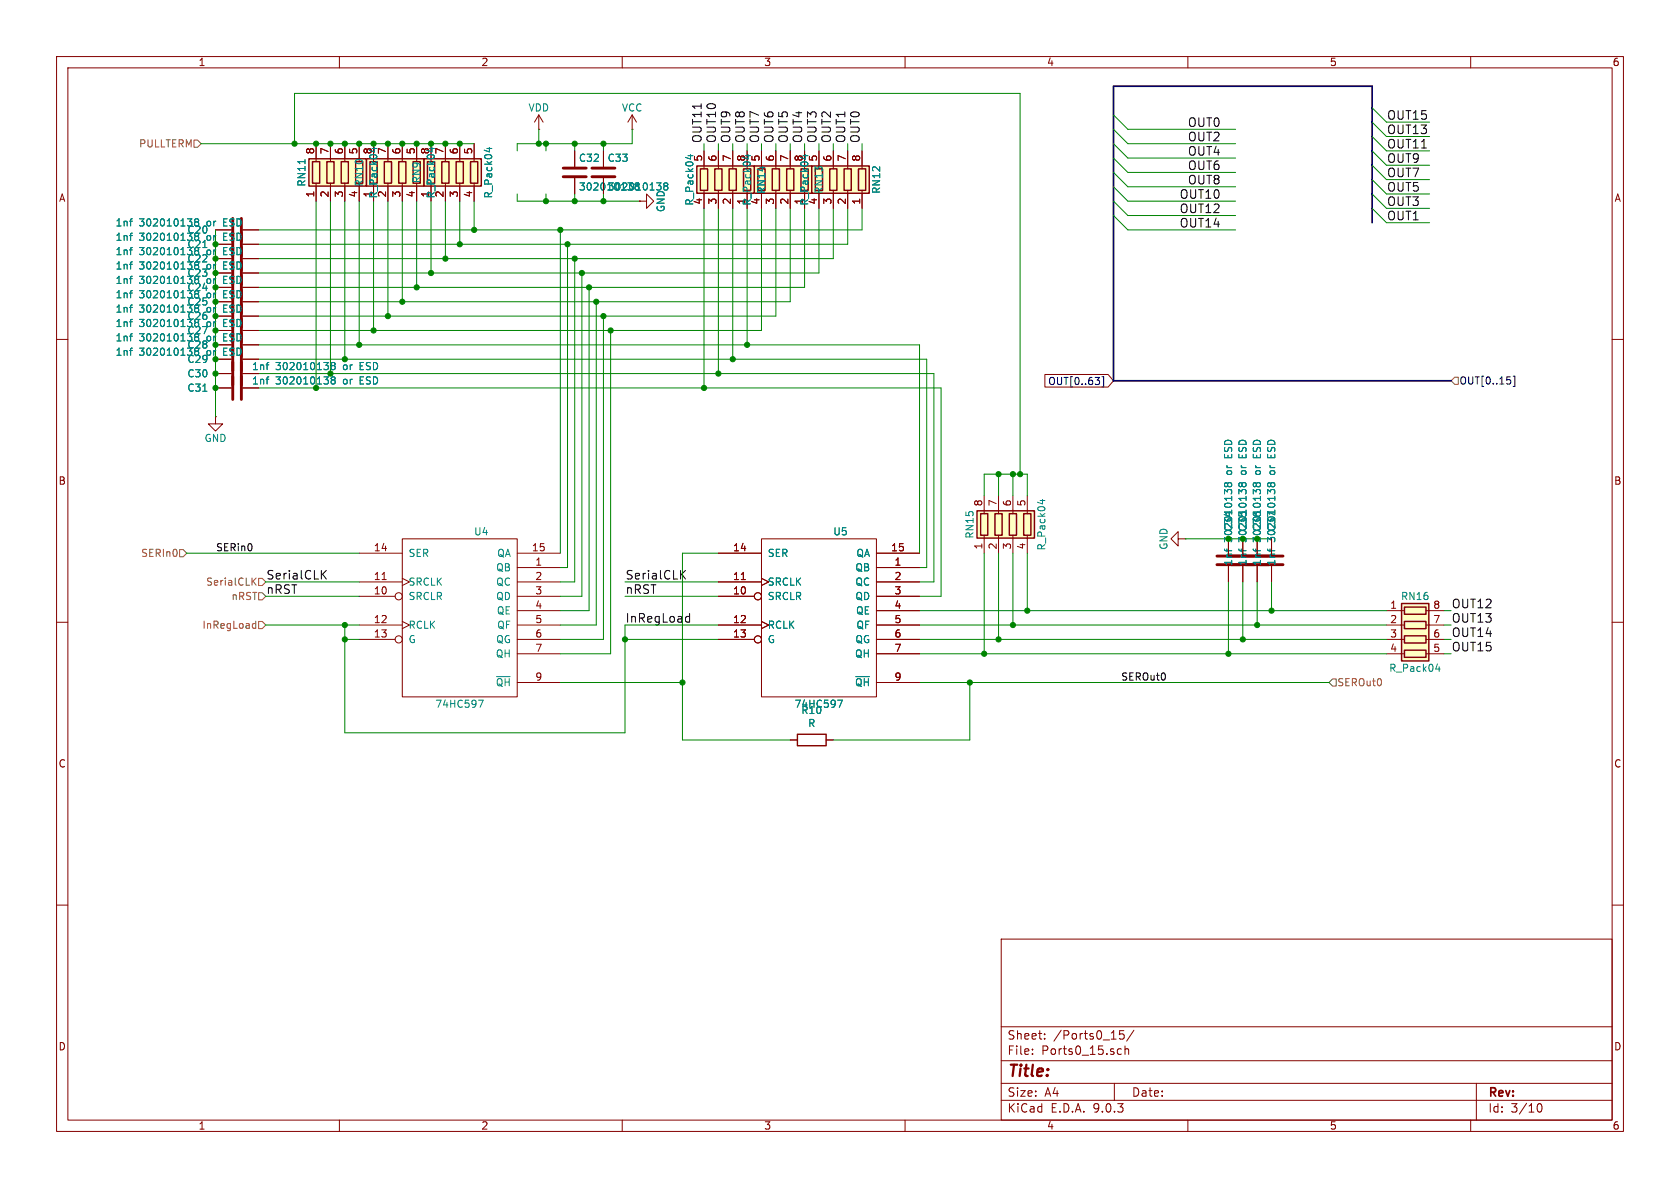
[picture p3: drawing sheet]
EESchema Schematic File Version 4
LIBS:SAMDriver32-cache
EELAYER 26 0
EELAYER END
$Descr A4 11693 8268
encoding utf-8
Sheet 4 10
Title ""
Date ""
Rev ""
Comp ""
Comment1 ""
Comment2 ""
Comment3 ""
Comment4 ""
$EndDescr
$Comp
L SerialIOProc-rescue:74HC595 U5
U 1 1
P 5700 4300
F 0 "U5" H 5850 4900 50  0000 C CNN
F 1 "74HC597" H 5700 3700 50  0000 C CNN
F 2 "SMD_Packages:SO-16-N" H 5700 4300 50  0001 C CNN
F 3 "" H 5700 4300 50  0001 C CNN
	1    5700 4300
	1    0    0    -1  
$EndComp
Text Label 4350 4350 0    60   ~ 0
InRegLoad
Text Label 4350 4150 0    60   ~ 0
nRST
Text Label 4350 4050 0    60   ~ 0
SerialCLK
$Comp
L SerialIOProc-rescue:74HC595 U4
U 1 1
P 3200 4300
F 0 "U4" H 3350 4900 50  0000 C CNN
F 1 "74HC597" H 3200 3700 50  0000 C CNN
F 2 "SMD_Packages:SO-16-N" H 3200 4300 50  0001 C CNN
F 3 "" H 3200 4300 50  0001 C CNN
	1    3200 4300
	1    0    0    -1  
$EndComp
Text Label 1850 4150 0    60   ~ 0
nRST
Text Label 1850 4050 0    60   ~ 0
SerialCLK
$Comp
L Device:R_Pack04 RN9
U 1 1
P 3200 1200
F 0 "RN9" V 2900 1200 50  0000 C CNN
F 1 "R_Pack04" V 3400 1200 50  0000 C CNN
F 2 "CLRConnector:2012-8" V 3475 1200 50  0001 C CNN
F 3 "" H 3200 1200 50  0001 C CNN
	1    3200 1200
	1    0    0    -1  
$EndComp
$Comp
L Device:R_Pack04 RN10
U 1 1
P 2800 1200
F 0 "RN10" V 2500 1200 50  0000 C CNN
F 1 "R_Pack04" V 3000 1200 50  0000 C CNN
F 2 "CLRConnector:2012-8" V 3075 1200 50  0001 C CNN
F 3 "" H 2800 1200 50  0001 C CNN
	1    2800 1200
	1    0    0    -1  
$EndComp
$Comp
L Device:R_Pack04 RN11
U 1 1
P 2400 1200
F 0 "RN11" V 2100 1200 50  0000 C CNN
F 1 "R_Pack04" V 2600 1200 50  0000 C CNN
F 2 "CLRConnector:2012-8" V 2675 1200 50  0001 C CNN
F 3 "" H 2400 1200 50  0001 C CNN
	1    2400 1200
	1    0    0    -1  
$EndComp
$Comp
L power:VDD #PWR033
U 1 1
P 3750 900
F 0 "#PWR033" H 3750 750 50  0001 C CNN
F 1 "VDD" H 3750 1050 50  0000 C CNN
F 2 "" H 3750 900 50  0001 C CNN
F 3 "" H 3750 900 50  0001 C CNN
	1    3750 900 
	1    0    0    -1  
$EndComp
Connection ~ 2200 2700
Connection ~ 2600 2300
Connection ~ 2700 2200
Connection ~ 2800 2100
Connection ~ 2900 2000
Connection ~ 3000 1900
Connection ~ 3100 1800
Connection ~ 3200 1700
Connection ~ 3300 1600
Wire Wire Line
	6400 4250 7150 4250
Wire Wire Line
	6400 4350 7050 4350
Wire Wire Line
	6400 4550 6850 4550
Wire Wire Line
	9250 4750 6750 4750
Wire Wire Line
	2200 1400 2200 2700
Wire Wire Line
	2300 2600 2300 1400
Wire Wire Line
	2400 1400 2400 2500
Wire Wire Line
	2500 2400 2500 1400
Wire Wire Line
	2600 2300 2600 1400
Wire Wire Line
	2700 1400 2700 2200
Wire Wire Line
	2800 2100 2800 1400
Wire Wire Line
	2900 1400 2900 2000
Wire Wire Line
	3000 1900 3000 1400
Wire Wire Line
	3100 1400 3100 1800
Wire Wire Line
	3200 1700 3200 1400
Wire Wire Line
	3300 1400 3300 1600
Wire Wire Line
	3750 1000 3750 900 
Connection ~ 2400 1000
Connection ~ 2500 1000
Connection ~ 2800 1000
Connection ~ 2900 1000
Connection ~ 3200 1000
Wire Wire Line
	3900 3850 3900 1600
Connection ~ 3900 1600
Wire Wire Line
	3950 1700 3950 3950
Wire Wire Line
	3950 3950 3900 3950
Connection ~ 3950 1700
Wire Wire Line
	3900 4050 4000 4050
Wire Wire Line
	4000 4050 4000 1800
Connection ~ 4000 1800
Wire Wire Line
	4050 1900 4050 4150
Wire Wire Line
	4050 4150 3900 4150
Connection ~ 4050 1900
Wire Wire Line
	3900 4250 4100 4250
Wire Wire Line
	4100 4250 4100 2000
Connection ~ 4100 2000
Wire Wire Line
	4150 2100 4150 4350
Wire Wire Line
	4150 4350 3900 4350
Connection ~ 4150 2100
Wire Wire Line
	4200 2200 4200 4450
Wire Wire Line
	4200 4450 3900 4450
Connection ~ 4200 2200
Wire Wire Line
	3900 4550 4250 4550
Wire Wire Line
	4250 4550 4250 2300
Connection ~ 4250 2300
Wire Wire Line
	6450 3950 6400 3950
Wire Wire Line
	6400 4050 6500 4050
Wire Wire Line
	6550 4150 6400 4150
Wire Wire Line
	3900 4750 4750 4750
Wire Wire Line
	4750 4750 4750 3850
Wire Wire Line
	4750 3850 5000 3850
Wire Wire Line
	4350 4150 5000 4150
Wire Wire Line
	2500 4150 1850 4150
Wire Wire Line
	1850 4050 2500 4050
Wire Wire Line
	4350 4050 5000 4050
Wire Wire Line
	5000 4350 4350 4350
Wire Wire Line
	4350 4350 4350 4450
Wire Wire Line
	2500 4350 2400 4350
Wire Wire Line
	2400 4350 2400 4450
Wire Wire Line
	2400 4450 2500 4450
$Comp
L Device:C C32
U 1 1
P 4000 1200
F 0 "C32" H 4025 1300 50  0000 L CNN
F 1 "302010138" H 4025 1100 50  0000 L CNN
F 2 "Capacitor_Tantalum_SMD:CP_EIA-1608-08_AVX-J" H 4038 1050 50  0001 C CNN
F 3 "" H 4000 1200 50  0001 C CNN
	1    4000 1200
	1    0    0    -1  
$EndComp
Wire Wire Line
	3600 1050 3600 1000
Wire Wire Line
	3800 1000 3800 1050
Connection ~ 3750 1000
Wire Wire Line
	4000 1000 4000 1050
Connection ~ 3800 1000
Wire Wire Line
	3600 1350 3600 1400
Wire Wire Line
	3800 1350 3800 1400
Connection ~ 3800 1400
Wire Wire Line
	4000 1350 4000 1400
Connection ~ 4000 1400
$Comp
L Device:C C33
U 1 1
P 4200 1200
F 0 "C33" H 4225 1300 50  0000 L CNN
F 1 "302010138" H 4225 1100 50  0000 L CNN
F 2 "Capacitor_Tantalum_SMD:CP_EIA-1608-08_AVX-J" H 4238 1050 50  0001 C CNN
F 3 "" H 4200 1200 50  0001 C CNN
	1    4200 1200
	1    0    0    -1  
$EndComp
Wire Wire Line
	4200 1400 4200 1350
Connection ~ 4200 1400
Wire Wire Line
	4200 1000 4200 1050
Connection ~ 4000 1000
Connection ~ 4200 1000
$Comp
L power:VCC #PWR034
U 1 1
P 4400 900
F 0 "#PWR034" H 4400 750 50  0001 C CNN
F 1 "VCC" H 4400 1050 50  0000 C CNN
F 2 "" H 4400 900 50  0001 C CNN
F 3 "" H 4400 900 50  0001 C CNN
	1    4400 900 
	1    0    0    -1  
$EndComp
Wire Wire Line
	4400 900  4400 1000
$Comp
L Device:R_Pack04 RN15
U 1 1
P 7050 3650
F 0 "RN15" V 6750 3650 50  0000 C CNN
F 1 "R_Pack04" V 7250 3650 50  0000 C CNN
F 2 "CLRConnector:2012-8" V 7325 3650 50  0001 C CNN
F 3 "" H 7050 3650 50  0001 C CNN
	1    7050 3650
	1    0    0    -1  
$EndComp
Wire Wire Line
	6850 3300 6950 3300
Wire Wire Line
	7150 3300 7150 3450
Wire Wire Line
	6850 3300 6850 3450
Connection ~ 7100 3300
Wire Wire Line
	6950 3450 6950 3300
Connection ~ 6950 3300
Wire Wire Line
	7050 3450 7050 3300
Connection ~ 7050 3300
Wire Wire Line
	6850 3850 6850 4550
Connection ~ 6850 4550
Wire Wire Line
	6950 3850 6950 4450
Connection ~ 6950 4450
Wire Wire Line
	7150 3850 7150 4250
Connection ~ 7150 4250
Wire Wire Line
	7050 3850 7050 4350
Connection ~ 7050 4350
Wire Wire Line
	4400 1000 4200 1000
$Comp
L power:GND #PWR035
U 1 1
P 4450 1400
F 0 "#PWR035" H 4450 1150 50  0001 C CNN
F 1 "GND" H 4450 1250 50  0000 C CNN
F 2 "" H 4450 1400 50  0001 C CNN
F 3 "" H 4450 1400 50  0001 C CNN
	1    4450 1400
	0    -1   -1   0   
$EndComp
Wire Wire Line
	3600 1400 3800 1400
Wire Wire Line
	1800 2300 2600 2300
Wire Wire Line
	1800 2200 2700 2200
Wire Wire Line
	1800 2100 2800 2100
Wire Wire Line
	1800 2000 2900 2000
Wire Wire Line
	1800 1900 3000 1900
Wire Wire Line
	5800 1800 4000 1800
Wire Wire Line
	5900 1700 3950 1700
Wire Wire Line
	1800 1600 3300 1600
$Comp
L Device:R_Pack04 RN12
U 1 1
P 5800 1250
F 0 "RN12" V 5500 1250 50  0000 C CNN
F 1 "R_Pack04" V 6000 1250 50  0000 C CNN
F 2 "CLRConnector:2012-8" V 6075 1250 50  0001 C CNN
F 3 "" H 5800 1250 50  0001 C CNN
	1    5800 1250
	-1   0    0    -1  
$EndComp
Wire Wire Line
	4900 2700 4900 1450
Wire Wire Line
	5000 1050 5000 1000
Wire Wire Line
	5100 1000 5100 1050
Wire Wire Line
	5200 1050 5200 1000
Wire Wire Line
	5000 1450 5000 2600
Wire Wire Line
	5100 2500 5100 1450
Wire Wire Line
	5200 1450 5200 2400
$Comp
L Device:R_Pack04 RN13
U 1 1
P 5400 1250
F 0 "RN13" V 5100 1250 50  0000 C CNN
F 1 "R_Pack04" V 5600 1250 50  0000 C CNN
F 2 "CLRConnector:2012-8" V 5675 1250 50  0001 C CNN
F 3 "" H 5400 1250 50  0001 C CNN
	1    5400 1250
	-1   0    0    -1  
$EndComp
$Comp
L Device:R_Pack04 RN14
U 1 1
P 5000 1250
F 0 "RN14" V 4700 1250 50  0000 C CNN
F 1 "R_Pack04" V 5200 1250 50  0000 C CNN
F 2 "CLRConnector:2012-8" V 5275 1250 50  0001 C CNN
F 3 "" H 5000 1250 50  0001 C CNN
	1    5000 1250
	-1   0    0    -1  
$EndComp
Wire Wire Line
	5300 1050 5300 1000
Wire Wire Line
	5400 1000 5400 1050
Wire Wire Line
	5500 1000 5500 1050
Wire Wire Line
	5600 1050 5600 1000
Wire Wire Line
	5700 1000 5700 1050
Wire Wire Line
	5800 1050 5800 1000
Wire Wire Line
	5900 1050 5900 1000
Wire Wire Line
	6000 1000 6000 1050
Wire Wire Line
	6000 1600 6000 1450
Wire Wire Line
	5900 1450 5900 1700
Wire Wire Line
	5800 1450 5800 1800
Wire Wire Line
	5700 1900 5700 1450
Wire Wire Line
	5600 2000 5600 1450
Wire Wire Line
	5500 2100 5500 1450
Wire Wire Line
	5400 2200 5400 1450
Wire Wire Line
	5300 2300 5300 1450
$Comp
L Device:R_Pack04 RN16
U 1 1
P 9850 4450
F 0 "RN16" V 9550 4450 50  0000 C CNN
F 1 "R_Pack04" V 10050 4450 50  0000 C CNN
F 2 "CLRConnector:2012-8" V 10125 4450 50  0001 C CNN
F 3 "" H 9850 4450 50  0001 C CNN
	1    9850 4450
	0    1    1    0   
$EndComp
Wire Wire Line
	4900 1050 4900 1000
Text Label 6000 1000 1    60   ~ 0
OUT0
Text Label 5900 1000 1    60   ~ 0
OUT1
Text Label 5800 1000 1    60   ~ 0
OUT2
Text Label 5700 1000 1    60   ~ 0
OUT3
Text Label 5600 1000 1    60   ~ 0
OUT4
Text Label 5500 1000 1    60   ~ 0
OUT5
Text Label 5400 1000 1    60   ~ 0
OUT6
Text Label 5300 1000 1    60   ~ 0
OUT7
Text Label 5200 1000 1    60   ~ 0
OUT8
Text Label 5100 1000 1    60   ~ 0
OUT9
Text Label 5000 1000 1    60   ~ 0
OUT10
Text Label 4900 1000 1    60   ~ 0
OUT11
Text Label 10100 4250 0    60   ~ 0
OUT12
Text Label 10100 4350 0    60   ~ 0
OUT13
Text Label 10100 4450 0    60   ~ 0
OUT14
Text Label 10100 4550 0    60   ~ 0
OUT15
Wire Wire Line
	10050 4250 10100 4250
Wire Wire Line
	10100 4350 10050 4350
Wire Wire Line
	10050 4450 10100 4450
Wire Wire Line
	10100 4550 10050 4550
Text Label 8500 900  2    60   ~ 0
OUT0
Text Label 8500 1000 2    60   ~ 0
OUT2
Text Label 8500 1100 2    60   ~ 0
OUT4
Text Label 8500 1200 2    60   ~ 0
OUT6
Text Label 8500 1300 2    60   ~ 0
OUT8
Text Label 8500 1400 2    60   ~ 0
OUT10
Text Label 8500 1500 2    60   ~ 0
OUT12
Text Label 8500 1600 2    60   ~ 0
OUT14
Text Label 9650 1550 0    60   ~ 0
OUT1
Text Label 9650 1450 0    60   ~ 0
OUT3
Text Label 9650 1350 0    60   ~ 0
OUT5
Text Label 9650 1250 0    60   ~ 0
OUT7
Text Label 9650 1150 0    60   ~ 0
OUT9
Text Label 9650 1050 0    60   ~ 0
OUT11
Text Label 9650 950  0    60   ~ 0
OUT13
Text Label 9650 850  0    60   ~ 0
OUT15
Wire Wire Line
	9950 1550 9650 1550
Wire Wire Line
	9950 1450 9650 1450
Wire Wire Line
	9950 1350 9650 1350
Wire Wire Line
	9950 1250 9650 1250
Wire Wire Line
	9950 1150 9650 1150
Wire Wire Line
	9950 1050 9650 1050
Wire Wire Line
	9950 950  9650 950 
Wire Wire Line
	9950 850  9650 850 
Wire Wire Line
	1800 2700 2200 2700
Wire Wire Line
	6400 4450 6950 4450
Connection ~ 5200 2400
Connection ~ 5100 2500
Connection ~ 5000 2600
Wire Wire Line
	6400 3850 6400 2400
Wire Wire Line
	6400 2400 5200 2400
Wire Wire Line
	6450 3950 6450 2500
Wire Wire Line
	6450 2500 5100 2500
Wire Wire Line
	6500 4050 6500 2600
Wire Wire Line
	6500 2600 5000 2600
Wire Wire Line
	6550 2700 6550 4150
Connection ~ 4900 2700
Wire Wire Line
	2200 2700 4900 2700
Wire Wire Line
	2600 2300 4250 2300
Wire Wire Line
	2700 2200 4200 2200
Wire Wire Line
	2800 2100 4150 2100
Wire Wire Line
	2900 2000 4100 2000
Wire Wire Line
	3000 1900 4050 1900
Wire Wire Line
	3100 1800 1800 1800
Wire Wire Line
	3200 1700 1800 1700
Wire Wire Line
	3300 1600 3900 1600
Wire Wire Line
	2400 1000 2300 1000
Wire Wire Line
	2500 1000 2400 1000
Wire Wire Line
	2800 1000 2700 1000
Wire Wire Line
	2900 1000 2800 1000
Wire Wire Line
	3200 1000 3100 1000
Wire Wire Line
	3300 1000 3200 1000
Wire Wire Line
	3900 1600 6000 1600
Wire Wire Line
	3950 1700 3200 1700
Wire Wire Line
	4000 1800 3100 1800
Wire Wire Line
	4050 1900 5700 1900
Wire Wire Line
	4100 2000 5600 2000
Wire Wire Line
	4150 2100 5500 2100
Wire Wire Line
	4200 2200 5400 2200
Wire Wire Line
	4250 2300 5300 2300
Wire Wire Line
	3750 1000 3600 1000
Wire Wire Line
	3800 1000 3750 1000
Wire Wire Line
	3800 1400 4000 1400
Wire Wire Line
	4000 1400 4200 1400
Wire Wire Line
	4200 1400 4450 1400
Wire Wire Line
	4000 1000 3800 1000
Wire Wire Line
	4200 1000 4000 1000
Wire Wire Line
	7100 3300 7150 3300
Wire Wire Line
	6950 3300 7050 3300
Wire Wire Line
	7050 3300 7100 3300
Wire Wire Line
	5200 2400 2500 2400
Wire Wire Line
	5100 2500 2400 2500
Wire Wire Line
	5000 2600 2300 2600
Wire Wire Line
	4900 2700 6550 2700
Wire Wire Line
	6850 4550 8550 4550
Wire Wire Line
	6950 4450 8650 4450
Wire Wire Line
	7150 4250 8850 4250
Wire Wire Line
	7050 4350 8750 4350
Wire Wire Line
	4350 4450 5000 4450
Wire Wire Line
	1300 3850 2500 3850
Text HLabel 9250 4750 2    50   Input ~ 0
SEROut0
Text HLabel 1300 3850 0    50   Input ~ 0
SERIn0
Text HLabel 10100 2650 2    50   Input ~ 0
OUT[0..15]
Wire Bus Line
	10100 2650 7750 2650
Entry Wire Line
	7750 1000 7850 1100
Entry Wire Line
	7750 1100 7850 1200
Entry Wire Line
	7750 1200 7850 1300
Entry Wire Line
	7750 1300 7850 1400
Entry Wire Line
	7750 1400 7850 1500
Entry Wire Line
	7750 1500 7850 1600
Entry Wire Line
	7750 900  7850 1000
Wire Wire Line
	7850 1600 8600 1600
Wire Wire Line
	7850 1500 8600 1500
Wire Wire Line
	7850 1400 8600 1400
Wire Wire Line
	7850 1300 8600 1300
Wire Wire Line
	7850 1200 8600 1200
Wire Wire Line
	7850 1100 8600 1100
Entry Wire Line
	7750 800  7850 900 
Wire Wire Line
	7850 900  8600 900 
Wire Wire Line
	7850 1000 8600 1000
Wire Bus Line
	7750 600  9550 600 
Entry Wire Line
	9550 750  9650 850 
Entry Wire Line
	9550 850  9650 950 
Entry Wire Line
	9550 950  9650 1050
Entry Wire Line
	9550 1050 9650 1150
Entry Wire Line
	9550 1150 9650 1250
Entry Wire Line
	9550 1250 9650 1350
Entry Wire Line
	9550 1350 9650 1450
Entry Wire Line
	9550 1450 9650 1550
$Comp
L Device:C C20
U 1 1
P 1650 1600
F 0 "C20" V 1650 1250 50  0000 L CNN
F 1 "1nf 302010138 or ESD" V 1600 750 50  0000 L CNN
F 2 "Capacitor_Tantalum_SMD:CP_EIA-1608-08_AVX-J" H 1688 1450 50  0001 C CNN
F 3 "" H 1650 1600 50  0001 C CNN
	1    1650 1600
	0    1    1    0   
$EndComp
$Comp
L Device:C C21
U 1 1
P 1650 1700
F 0 "C21" V 1650 1350 50  0000 L CNN
F 1 "1nf 302010138 or ESD" V 1600 850 50  0000 L CNN
F 2 "Capacitor_Tantalum_SMD:CP_EIA-1608-08_AVX-J" H 1688 1550 50  0001 C CNN
F 3 "" H 1650 1700 50  0001 C CNN
	1    1650 1700
	0    1    1    0   
$EndComp
$Comp
L Device:C C22
U 1 1
P 1650 1800
F 0 "C22" V 1650 1450 50  0000 L CNN
F 1 "1nf 302010138 or ESD" V 1600 950 50  0000 L CNN
F 2 "Capacitor_Tantalum_SMD:CP_EIA-1608-08_AVX-J" H 1688 1650 50  0001 C CNN
F 3 "" H 1650 1800 50  0001 C CNN
	1    1650 1800
	0    1    1    0   
$EndComp
$Comp
L Device:C C23
U 1 1
P 1650 1900
F 0 "C23" V 1650 1550 50  0000 L CNN
F 1 "1nf 302010138 or ESD" V 1600 1050 50  0000 L CNN
F 2 "Capacitor_Tantalum_SMD:CP_EIA-1608-08_AVX-J" H 1688 1750 50  0001 C CNN
F 3 "" H 1650 1900 50  0001 C CNN
	1    1650 1900
	0    1    1    0   
$EndComp
$Comp
L Device:C C24
U 1 1
P 1650 2000
F 0 "C24" V 1650 1650 50  0000 L CNN
F 1 "1nf 302010138 or ESD" V 1600 1150 50  0000 L CNN
F 2 "Capacitor_Tantalum_SMD:CP_EIA-1608-08_AVX-J" H 1688 1850 50  0001 C CNN
F 3 "" H 1650 2000 50  0001 C CNN
	1    1650 2000
	0    1    1    0   
$EndComp
$Comp
L Device:C C25
U 1 1
P 1650 2100
F 0 "C25" V 1650 1750 50  0000 L CNN
F 1 "1nf 302010138 or ESD" V 1600 1250 50  0000 L CNN
F 2 "Capacitor_Tantalum_SMD:CP_EIA-1608-08_AVX-J" H 1688 1950 50  0001 C CNN
F 3 "" H 1650 2100 50  0001 C CNN
	1    1650 2100
	0    1    1    0   
$EndComp
$Comp
L Device:C C26
U 1 1
P 1650 2200
F 0 "C26" V 1650 1850 50  0000 L CNN
F 1 "1nf 302010138 or ESD" V 1600 1350 50  0000 L CNN
F 2 "Capacitor_Tantalum_SMD:CP_EIA-1608-08_AVX-J" H 1688 2050 50  0001 C CNN
F 3 "" H 1650 2200 50  0001 C CNN
	1    1650 2200
	0    1    1    0   
$EndComp
$Comp
L Device:C C27
U 1 1
P 1650 2300
F 0 "C27" V 1650 1950 50  0000 L CNN
F 1 "1nf 302010138 or ESD" V 1600 1450 50  0000 L CNN
F 2 "Capacitor_Tantalum_SMD:CP_EIA-1608-08_AVX-J" H 1688 2150 50  0001 C CNN
F 3 "" H 1650 2300 50  0001 C CNN
	1    1650 2300
	0    1    1    0   
$EndComp
$Comp
L Device:C C28
U 1 1
P 1650 2400
F 0 "C28" V 1650 2050 50  0000 L CNN
F 1 "1nf 302010138 or ESD" V 1600 1550 50  0000 L CNN
F 2 "Capacitor_Tantalum_SMD:CP_EIA-1608-08_AVX-J" H 1688 2250 50  0001 C CNN
F 3 "" H 1650 2400 50  0001 C CNN
	1    1650 2400
	0    1    1    0   
$EndComp
$Comp
L Device:C C29
U 1 1
P 1650 2500
F 0 "C29" V 1650 2150 50  0000 L CNN
F 1 "1nf 302010138 or ESD" V 1600 1650 50  0000 L CNN
F 2 "Capacitor_Tantalum_SMD:CP_EIA-1608-08_AVX-J" H 1688 2350 50  0001 C CNN
F 3 "" H 1650 2500 50  0001 C CNN
	1    1650 2500
	0    1    1    0   
$EndComp
$Comp
L Device:C C30
U 1 1
P 1650 2600
F 0 "C30" V 1650 2250 50  0000 L CNN
F 1 "1nf 302010138 or ESD" V 1600 2700 50  0000 L CNN
F 2 "Capacitor_Tantalum_SMD:CP_EIA-1608-08_AVX-J" H 1688 2450 50  0001 C CNN
F 3 "" H 1650 2600 50  0001 C CNN
	1    1650 2600
	0    1    1    0   
$EndComp
$Comp
L Device:C C31
U 1 1
P 1650 2700
F 0 "C31" V 1650 2350 50  0000 L CNN
F 1 "1nf 302010138 or ESD" V 1600 2800 50  0000 L CNN
F 2 "Capacitor_Tantalum_SMD:CP_EIA-1608-08_AVX-J" H 1688 2550 50  0001 C CNN
F 3 "" H 1650 2700 50  0001 C CNN
	1    1650 2700
	0    1    1    0   
$EndComp
Wire Wire Line
	2500 2400 1800 2400
Connection ~ 2500 2400
Wire Wire Line
	2400 2500 1800 2500
Connection ~ 2400 2500
Wire Wire Line
	2300 2600 1800 2600
Connection ~ 2300 2600
Text HLabel 1400 1000 0    50   Input ~ 0
PULLTERM
$Comp
L power:GND #PWR032
U 1 1
P 1500 2900
F 0 "#PWR032" H 1500 2650 50  0001 C CNN
F 1 "GND" H 1500 2750 50  0000 C CNN
F 2 "" H 1500 2900 50  0001 C CNN
F 3 "" H 1500 2900 50  0001 C CNN
	1    1500 2900
	1    0    0    -1  
$EndComp
Wire Wire Line
	1500 2900 1500 2700
Connection ~ 1500 1700
Wire Wire Line
	1500 1700 1500 1600
Connection ~ 1500 1800
Wire Wire Line
	1500 1800 1500 1700
Connection ~ 1500 1900
Wire Wire Line
	1500 1900 1500 1800
Connection ~ 1500 2000
Wire Wire Line
	1500 2000 1500 1900
Connection ~ 1500 2100
Wire Wire Line
	1500 2100 1500 2000
Connection ~ 1500 2200
Wire Wire Line
	1500 2200 1500 2100
Connection ~ 1500 2300
Wire Wire Line
	1500 2300 1500 2200
Connection ~ 1500 2400
Wire Wire Line
	1500 2400 1500 2300
Connection ~ 1500 2500
Wire Wire Line
	1500 2500 1500 2400
Connection ~ 1500 2600
Wire Wire Line
	1500 2600 1500 2500
Connection ~ 1500 2700
Wire Wire Line
	1500 2700 1500 2600
Wire Wire Line
	7100 650  2050 650 
Wire Wire Line
	2050 650  2050 1000
Wire Wire Line
	7100 650  7100 3300
Connection ~ 2050 1000
Wire Wire Line
	2050 1000 1400 1000
$Comp
L Device:C C37
U 1 1
P 8850 3900
F 0 "C37" V 8850 3550 50  0000 L CNN
F 1 "1nf 302010138 or ESD" V 8850 3050 50  0000 L CNN
F 2 "Capacitor_Tantalum_SMD:CP_EIA-1608-08_AVX-J" H 8888 3750 50  0001 C CNN
F 3 "" H 8850 3900 50  0001 C CNN
	1    8850 3900
	-1   0    0    1   
$EndComp
$Comp
L Device:C C36
U 1 1
P 8750 3900
F 0 "C36" V 8750 3550 50  0000 L CNN
F 1 "1nf 302010138 or ESD" V 8750 3050 50  0000 L CNN
F 2 "Capacitor_Tantalum_SMD:CP_EIA-1608-08_AVX-J" H 8788 3750 50  0001 C CNN
F 3 "" H 8750 3900 50  0001 C CNN
	1    8750 3900
	-1   0    0    1   
$EndComp
$Comp
L Device:C C35
U 1 1
P 8650 3900
F 0 "C35" V 8650 3550 50  0000 L CNN
F 1 "1nf 302010138 or ESD" V 8650 3050 50  0000 L CNN
F 2 "Capacitor_Tantalum_SMD:CP_EIA-1608-08_AVX-J" H 8688 3750 50  0001 C CNN
F 3 "" H 8650 3900 50  0001 C CNN
	1    8650 3900
	-1   0    0    1   
$EndComp
$Comp
L Device:C C34
U 1 1
P 8550 3900
F 0 "C34" V 8550 3550 50  0000 L CNN
F 1 "1nf 302010138 or ESD" V 8550 3050 50  0000 L CNN
F 2 "Capacitor_Tantalum_SMD:CP_EIA-1608-08_AVX-J" H 8588 3750 50  0001 C CNN
F 3 "" H 8550 3900 50  0001 C CNN
	1    8550 3900
	-1   0    0    1   
$EndComp
$Comp
L power:GND #PWR036
U 1 1
P 8250 3750
F 0 "#PWR036" H 8250 3500 50  0001 C CNN
F 1 "GND" H 8250 3600 50  0000 C CNN
F 2 "" H 8250 3750 50  0001 C CNN
F 3 "" H 8250 3750 50  0001 C CNN
	1    8250 3750
	0    1    1    0   
$EndComp
Connection ~ 8750 3750
Wire Wire Line
	8750 3750 8850 3750
Connection ~ 8650 3750
Wire Wire Line
	8650 3750 8750 3750
Connection ~ 8550 3750
Wire Wire Line
	8550 3750 8650 3750
Wire Wire Line
	8850 4050 8850 4250
Connection ~ 8850 4250
Wire Wire Line
	8850 4250 9650 4250
Wire Wire Line
	8750 4050 8750 4350
Connection ~ 8750 4350
Wire Wire Line
	8750 4350 9650 4350
Wire Wire Line
	8650 4050 8650 4450
Connection ~ 8650 4450
Wire Wire Line
	8650 4450 9650 4450
Wire Wire Line
	8550 4050 8550 4550
Connection ~ 8550 4550
Wire Wire Line
	8550 4550 9650 4550
Wire Wire Line
	8250 3750 8550 3750
Text HLabel 1850 4050 0    50   Input ~ 0
SerialCLK
Text HLabel 1850 4150 0    50   Input ~ 0
nRST
Text HLabel 1850 4350 0    50   Input ~ 0
InRegLoad
Wire Wire Line
	1850 4350 2400 4350
Connection ~ 2400 4350
Wire Wire Line
	2400 4450 2400 5100
Wire Wire Line
	2400 5100 4350 5100
Wire Wire Line
	4350 5100 4350 4450
Connection ~ 2400 4450
Connection ~ 4350 4450
Text Label 7800 4750 0    50   ~ 0
SEROut0
Text Label 1500 3850 0    50   ~ 0
SERin0
$Comp
L Device:R R10
U 1 1
P 5650 5150
F 0 "R10" V 5443 5150 50  0000 C CNN
F 1 "R" V 5534 5150 50  0000 C CNN
F 2 "SeeedOPL-Resistor-2016:R0603" V 5580 5150 50  0001 C CNN
F 3 "~" H 5650 5150 50  0001 C CNN
	1    5650 5150
	0    1    1    0   
$EndComp
Wire Wire Line
	4750 4750 4750 5150
Wire Wire Line
	4750 5150 5500 5150
Connection ~ 4750 4750
Wire Wire Line
	5800 5150 6750 5150
Wire Wire Line
	6750 5150 6750 4750
Connection ~ 6750 4750
Wire Wire Line
	6750 4750 6400 4750
Wire Wire Line
	2050 1000 2200 1000
Wire Wire Line
	2500 1000 2600 1000
Wire Wire Line
	2900 1000 3000 1000
Text GLabel 7750 2650 0    50   Input ~ 0
OUT[0..63]
Wire Wire Line
	2200 1000 2300 1000
Wire Wire Line
	2500 1000 2600 1000
Wire Wire Line
	2900 1000 3000 1000
Wire Bus Line
	7750 600  7750 2650
Wire Bus Line
	9550 600  9550 1550
Connection ~ 2200 1000
Connection ~ 2300 1000
Wire Wire Line
	2300 1000 2400 1000
Connection ~ 2600 1000
Wire Wire Line
	2600 1000 2700 1000
Connection ~ 2700 1000
Wire Wire Line
	2700 1000 2800 1000
Connection ~ 3000 1000
Wire Wire Line
	3000 1000 3100 1000
Connection ~ 3100 1000
Wire Wire Line
	3100 1000 3200 1000
$EndSCHEMATC
